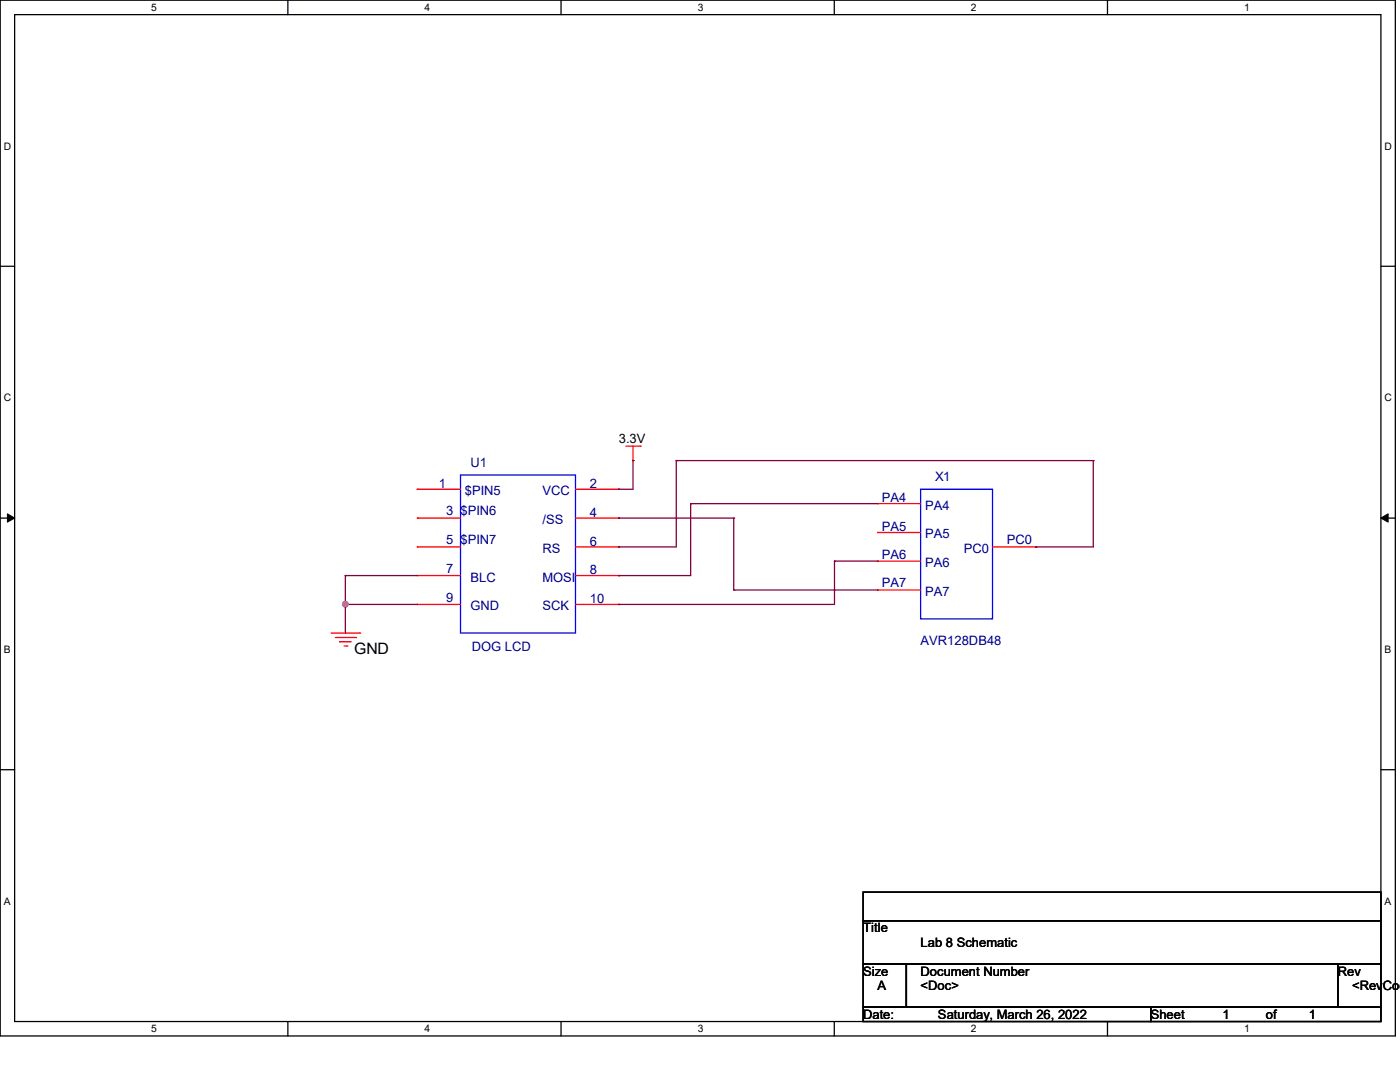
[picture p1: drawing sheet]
<svg xmlns="http://www.w3.org/2000/svg" width="279mm" height="216mm" viewBox="0 0 279 216" stroke-linecap="round" stroke-linejoin="round" font-family="sans-serif">
<path d="M0 0h278.5v206.7h-278.5zM2.9 2.9h272.7v200.9h-272.7z" fill="none" stroke="#000" stroke-width=".25"/>
<g fill="#fff">
<path d="M30.2 .3h1.1v2.3h-1.1z"/>
<path d="M30.2 204.1h1.1v2.3h-1.1z"/>
</g>
<path d="M57.4 0v2.9M57.4 203.8v2.9" fill="none" stroke="#000" stroke-width=".25"/>
<g fill="#fff">
<path d="M84.7 .3h1.1v2.3h-1.1z"/>
<path d="M84.7 204.1h1.1v2.3h-1.1z"/>
</g>
<path d="M112 0v2.9M112 203.8v2.9" fill="none" stroke="#000" stroke-width=".25"/>
<g fill="#fff">
<path d="M139.2 .3h1.1v2.3h-1.1z"/>
<path d="M139.2 204.1h1.1v2.3h-1.1z"/>
</g>
<path d="M166.5 0v2.9M166.5 203.8v2.9" fill="none" stroke="#000" stroke-width=".25"/>
<g fill="#fff">
<path d="M193.8 .3h1.1v2.3h-1.1z"/>
<path d="M193.8 204.1h1.1v2.3h-1.1z"/>
</g>
<path d="M221 0v2.9M221 203.8v2.9" fill="none" stroke="#000" stroke-width=".25"/>
<g fill="#fff">
<path d="M248.3 .3h1.1v2.3h-1.1z"/>
<path d="M248.3 204.1h1.1v2.3h-1.1z"/>
<path d="M.8 28h1.4v2.3h-1.4z"/>
<path d="M276.3 28h1.4v2.3h-1.4z"/>
<path d="M.8 78.2h1.4v2.3h-1.4z"/>
<path d="M276.3 78.2h1.4v2.3h-1.4z"/>
</g>
<path d="M0 53.1h2.9M275.6 53.1h2.9" fill="none" stroke="#000" stroke-width=".25"/>
<g fill="#fff">
<path d="M.8 128.5h1.3v2.2h-1.3z"/>
<path d="M276.3 128.5h1.3v2.2h-1.3z"/>
</g>
<path d="M0 103.4h2.9M275.6 103.4h2.9" fill="none" stroke="#000" stroke-width=".25"/>
<path d="M1.5 102.5l1.4 .9-1.4 .8zM275.6 103.4l1.4-.9v1.7z" fill="#000" stroke="#000" stroke-width=".2"/>
<g fill="#fff">
<path d="M.8 178.7h1.3v2.2h-1.3z"/>
<path d="M276.3 178.7h1.3v2.2h-1.3z"/>
</g>
<path d="M0 153.6h2.9M275.6 153.6h2.9M172.3 178h103.3v5.7h-103.3zM172.3 183.7h103.3v8.7h-103.3zM172.3 192.4h8.6v8.6h-8.6zM180.9 192.4h86.1v8.6h-86.1zM267 192.4h8.6v8.6h-8.6zM172.3 201h57.4v2.8h-57.4zM229.7 201h45.9v2.8h-45.9z" fill="none" stroke="#000" stroke-width=".25"/>
<g fill="none" stroke="#f00" stroke-width=".25">
<path d="M83.3 97.6h.1M83.3 97.6h8.6M114.9 97.6h8.6M123.5 97.6h.1M124.9 89h2.9M126.3 91.9h.1M126.3 89v2.9M127.8 89h.1M83.3 103.4h.1M83.3 109.1h.1M83.3 114.9h.1M83.3 109.1h8.6"/>
<path d="M83.3 103.4h8.6M83.3 114.9h8.6M114.9 109.1h8.6M114.9 103.4h8.6M114.9 114.9h8.6M123.5 103.4h.1M123.5 109.1h.1M123.5 114.9h.1M175.1 100.5h.1M175.1 106.3h.1M175.1 112h.1M175.1 117.7h.1"/>
<path d="M175.1 100.5h8.6M175.1 106.3h8.6M175.1 112h8.6M175.1 117.7h8.6M198.1 109.1h8.6M206.7 109.1h.1M66.1 126.3h5.7M66.9 127.2h4.1M67.8 128.1h.1M67.8 128.1h2.3M68.7 128.9h.5M69.2 128.9h.1"/>
<path d="M71 127.2h.1M71.8 126.3h.1M83.3 120.6h.1M83.3 120.6h8.6M114.9 120.6h8.6M123.5 120.6h.1"/>
</g>
<path d="M91.9 94.8h23v31.5h-23zM183.7 97.6h14.4v25.9h-14.4z" fill="none" stroke="#00f" stroke-width=".25"/>
<g fill="none" stroke="#800040" stroke-width=".25">
<path d="M123.5 97.6h.1M126.3 91.9h.1M126.3 91.9v5.7h-2.8M135 91.9h.1M135 91.9v17.2h-11.5M135 91.9h83.2M218.2 91.9h.1M218.2 91.9v17.2h-11.5M68.9 114.9h.1M68.9 114.9v11.4M68.9 114.9h14.4M123.5 103.4h.1"/>
<path d="M123.5 114.9h.1M123.5 109.1h.1M123.5 103.4h22.9M137.8 100.5h.1M137.8 100.5h37.3M137.8 100.5v14.4h-14.3M146.4 103.4h.1M146.4 117.7h.1M146.4 103.4v14.3M146.4 117.7h28.7M166.5 112h.1M166.5 112v8.6h-43"/>
<path d="M166.5 112h8.6M206.7 109.1h.1M68.9 120.6h.1M68.9 120.6h14.4M123.5 120.6h.1"/>
</g>
<circle cx="68.9" cy="120.6" r=".55" fill="#f0f" stroke="#f0f" stroke-width=".25"/>
<text font-size="3.1" x="70.7" y="130.6">GND</text>
<g font-size="2.6">
<text x="123.5" y="88.5">3.3V</text>
<text x="172.3" y="186.1">Title</text>
<text x="183.7" y="188.9">Lab 8 Schematic</text>
<text x="172.3" y="194.7">Size</text>
<text x="175.1" y="197.6">A</text>
<text x="183.7" y="194.7">Document Number</text>
<text x="183.7" y="197.6">&lt;Doc&gt;</text>
<text x="267" y="194.7">Rev</text>
<text x="269.8" y="197.6">&lt;RevCod</text>
<text x="172.3" y="203.3">Date:</text>
<text x="187.2" y="203.3">Saturday, March 26, 2022</text>
<text x="229.7" y="203.3">Sheet</text>
<text x="244" y="203.3">1</text>
<text x="252.6" y="203.3">of</text>
<text x="261.2" y="203.3">1</text>
</g>
<g font-size="2.6" fill="#000080">
<text x="93.9" y="93.1">U1</text>
<text x="186.6" y="95.9">X1</text>
<text x="87.6" y="97.4">1</text>
<text x="92.8" y="98.8">$PIN5</text>
<text x="108.2" y="98.8">VCC</text>
<text x="117.7" y="97.4">2</text>
<text x="176" y="100.2">PA4</text>
<text x="184.6" y="101.7">PA4</text>
<text x="89" y="102.8">3 $PIN6</text>
<text x="108.2" y="104.6">/SS</text>
<text x="117.7" y="103.1">4</text>
<text x="176" y="106">PA5</text>
<text x="184.6" y="107.4">PA5</text>
<text x="89" y="108.6">5 $PIN7</text>
<text x="108.2" y="110.3">RS</text>
<text x="117.7" y="108.9">6</text>
<text x="176" y="111.5">PA6</text>
<text x="184.6" y="113.2">PA6</text>
<text x="192.4" y="110.3">PC0</text>
<text x="201" y="108.6">PC0</text>
<text x="89" y="114.3">7</text>
<text x="93.9" y="116">BLC</text>
<text x="108.2" y="116">MOSI</text>
<text x="117.7" y="114.6">8</text>
<text x="176" y="117.2">PA7</text>
<text x="184.6" y="118.9">PA7</text>
<text x="89" y="120.1">9</text>
<text x="93.9" y="121.8">GND</text>
<text x="108.2" y="121.8">SCK</text>
<text x="117.7" y="120.4">10</text>
<text x="94.2" y="129.8">DOG LCD</text>
<text x="183.7" y="128.7">AVR128DB48</text>
</g>
<g font-size="2.1">
<text x="30.2" y="2.2">5</text>
<text x="84.7" y="2.2">4</text>
<text x="139.2" y="2.2">3</text>
<text x="193.8" y="2.2">2</text>
<text x="248.3" y="2.2">1</text>
<text x=".8" y="29.8">D</text>
<text x="276.3" y="29.8">D</text>
<text x=".8" y="80.1">C</text>
<text x="276.3" y="80.1">C</text>
<text x=".8" y="130.3">B</text>
<text x="276.3" y="130.3">B</text>
<text x=".8" y="180.5">A</text>
<text x="276.3" y="180.5">A</text>
<text x="30.2" y="206">5</text>
<text x="84.7" y="206">4</text>
<text x="139.2" y="206">3</text>
<text x="193.8" y="206">2</text>
<text x="248.3" y="206">1</text>
</g>
</svg>
